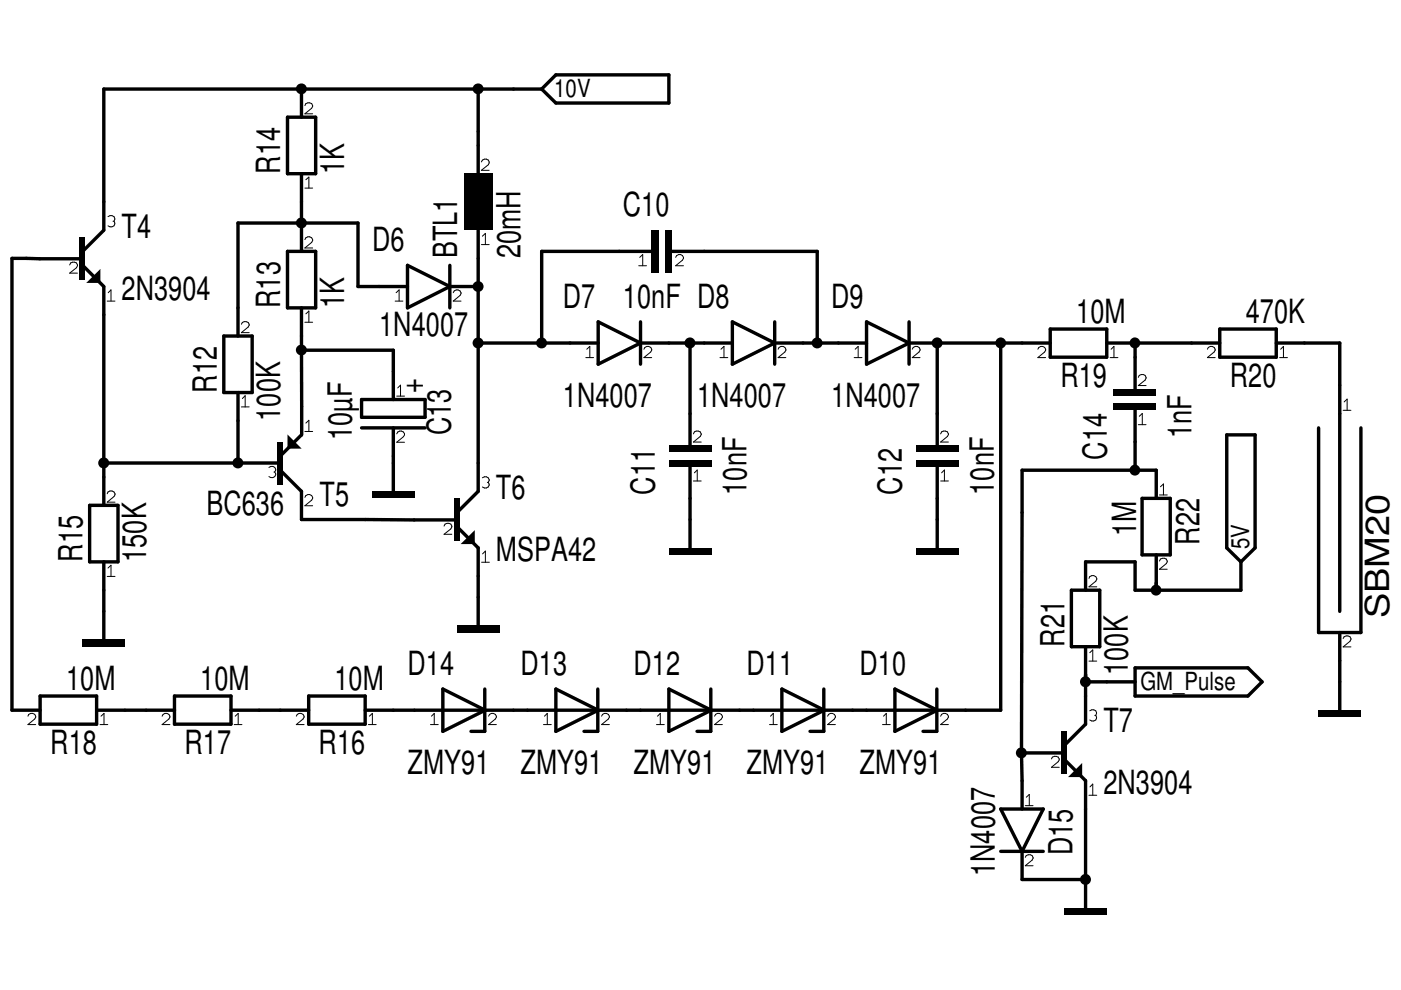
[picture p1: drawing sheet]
<svg xmlns="http://www.w3.org/2000/svg" width="297mm" height="210mm" viewBox="0 0 297 210" stroke-linecap="round" stroke-linejoin="round" font-family="sans-serif">
<g fill="none" stroke="#000" stroke-width=".72">
<path d="M63.9 18.9v5.9M101.4 18.9v17.9M114.8 18.9h-92.8v29.9M117.9 15.9h23.9v5.9h-23.9l-3.1-2.9zM61 24.8h5.9v12h-5.9zM63.9 36.8v16.5M17.4 54.9l-14.9-.1v95.8h6M17.5 56.3l4.5 4.4M22 48.8l-4.5 4.5M61 53.3h5.9v12h-5.9zM86.4 56.3l9 4.4-9 4.6zM95.4 56.3v9"/>
<path d="M101.4 48.8v55.4l-4.5 4.5M138 53.3h-23.2v19.4M142.5 53.3h30.8v19.4M22 60.8v46.3M47.5 71.2h6v12h-6zM63.9 74.3h19.5v10.4M63.9 65.3v9M63.9 74.3l.1 17.9M86.4 60.7h-10.5v-13.4h-25.4v23.9M95.4 60.7h6M101.4 72.7h25.4M126.8 68.2l9 4.5-9 4.5z"/>
<path d="M135.8 72.7h19.5M135.8 68.2v9M146.3 72.7v21.7M155.3 68.2l8.9 4.5-8.9 4.5zM164.2 72.7h19.5M164.2 68.2v9M183.7 68.2l9 4.5-9 4.5zM192.7 72.7h30M192.7 68.2v9M198.7 72.7v21.7M212.2 72.7v77.9h-134.8M222.7 69.8h12v5.9h-12z"/>
<path d="M234.7 72.7h23.9M240.7 72.7v9.8M258.6 69.8h12v5.9h-12zM270.6 72.7h13.5v56.9M22 98.2h37.4M50.5 83.2v15M59.4 99.7l4.5 4.5v6h32.9M63.9 92.2l-4.5 4.5M76.7 90.7h13.4M76.7 84.7h13.4v3.8h-13.4zM83.4 90.7v13.5M146.3 98.9v17.3"/>
<path d="M198.7 98.9v17.3M240.7 87v12.7M260.1 92.2h6v24l-3 2.9-3-2.9zM279.6 90.7v43.4h8.9v-43.4M19 107.1h6v12h-6zM22 119.1v16.5M96.9 111.7l4.5 4.5v16.4M242.1 105.7h6v11.9h-6zM245.1 105.7v-6h-28.4l-.1 59.9M245.1 117.6v7.5M263.1 119.1v6h-22.4v-6h-10.5v6M227.2 125.1h6v12h-6z"/>
<path d="M230.2 137.1v16.4l-4.5 4.5M284.1 134.1v16.5M8.5 147.6h12v5.9h-12zM20.5 150.6h16.5M37 147.6h12v5.9h-12zM49 150.6h16.4M65.4 147.6h12v5.9h-12zM93.9 146.1l9 4.5-9 4.5zM102.8 146.1v9h-2.9M117.9 146.1l8.9 4.5-8.9 4.5zM126.7 146.1v9h-2.9M141.8 146.1l9 4.5-9 4.5z"/>
<path d="M150.7 146.1v9h-2.9M165.8 146.1l8.9 4.5-8.9 4.5zM174.7 146.1v9h-3M189.7 146.1l9 4.5-9 4.5zM198.6 146.1v9h-2.9M216.6 159.6l.1 11.9M216.6 159.6h8.9M230.2 144.6h10.5M240.7 141.6h23.9l3 3-3 3h-23.9zM212.2 171.5h9l-4.5 9zM225.7 161l4.5 4.5v27M212.2 180.5h9"/>
<path d="M216.7 180.5v6h13.5"/>
</g>
<g fill="none" stroke="#000" stroke-width=".21">
<path d="M64.6 22.4a.84 .84 0 0 1 .9-.6 .84 .84 0 0 1 .8 .8l-.2 .3-1.5 1.2h1.7M64.6 39.9h1.7M64.9 38.1l.6-.6v2.4M102.1 34.3a.84 .84 0 0 1 .9-.6 .84 .84 0 0 1 .7 .8l-.2 .4-1.4 1.2h1.6M14.8 56.2a.79 .79 0 0 1 1-.6 .79 .79 0 0 1 .4 1.2l-1.4 1.1h1.6M22.9 45.9a.84 .84 0 0 1 .9-.2 .84 .84 0 0 1 .5 .8l-.1 .4M24 46.9h.2M24.2 46.9l.1 .6a.87 .87 0 0 1-1.4 .4M64.6 50.8a.84 .84 0 0 1 1-.6 .84 .84 0 0 1 .7 .8l-.2 .4-1.5 1.2h1.7M102.1 51.9h1.6M102.3 50.1l.6-.6v2.4M135.4 56.3h1.7"/>
<path d="M135.6 54.6l.7-.6v2.3M143.3 54.6a.84 .84 0 0 1 .9-.7 .84 .84 0 0 1 .7 .9l-.2 .4-1.4 1.1h1.6M22.7 63.8h1.7M22.9 62.1l.6-.6v2.3M51.2 68.7a.85 .85 0 0 1 .9-.5 .85 .85 0 0 1 .7 .8l-.2 .3-1.4 1.2h1.6M64.6 68.3h1.7M64.9 66.5l.6-.5v2.3M83.8 63.8h1.6M84 62.1l.6-.6v2.3M96.1 62.1a.84 .84 0 0 1 .9-.7 .84 .84 0 0 1 .7 .9l-.2 .4-1.4 1.1h1.6M124.2 75.8h1.7M124.4 74l.6-.6v2.4"/>
<path d="M136.5 74a.84 .84 0 0 1 .9-.6 .84 .84 0 0 1 .8 .9l-.2 .3-1.5 1.2h1.7M152.7 75.8h1.6M152.9 74l.6-.6v2.4M165 74a.84 .84 0 0 1 .9-.6 .84 .84 0 0 1 .7 .9l-.2 .3-1.4 1.2h1.6M181.1 75.8h1.6M181.3 74l.6-.6v2.4M193.4 74a.84 .84 0 0 1 .9-.6 .84 .84 0 0 1 .8 .9l-.2 .3-1.5 1.2h1.7M220 74a.84 .84 0 0 1 1-.6 .84 .84 0 0 1 .7 .9l-.2 .3-1.5 1.2h1.7M235.4 75.8h1.6M235.6 74l.6-.6v2.4M256 74a.84 .84 0 0 1 .9-.6 .84 .84 0 0 1 .7 .9l-.2 .3-1.4 1.2h1.6M271.3 75.8h1.7"/>
<path d="M271.5 74l.6-.6v2.4M51.2 86.3h1.6M51.4 84.5l.6-.6v2.4M57 99.1a.84 .84 0 0 1 .9-.2 .84 .84 0 0 1 .6 .8l-.3 .4M64.6 91.5h1.7M64.9 89.7l.6-.6v2.4M84.1 92a.84 .84 0 0 1 .9-.6 .84 .84 0 0 1 .8 .8l-.2 .4-1.5 1.2h1.7M84.1 84h1.7M84.3 82.3l.6-.6v2.3M147 92a.84 .84 0 0 1 .9-.6 .84 .84 0 0 1 .8 .8l-.2 .3-1.5 1.2h1.7M199.4 92a.84 .84 0 0 1 .9-.6 .84 .84 0 0 1 .8 .8l-.2 .3-1.5 1.2h1.7M241.3 80a.79 .79 0 0 1 1.1-.6 .79 .79 0 0 1 .4 1.2l-1.5 1.1h1.7"/>
<path d="M241.3 90h1.7M241.6 88.3l.6-.6v2.3M284.8 87h1.6M285 85.2l.6-.6v2.4M22.7 104.7a.84 .84 0 0 1 .9-.6 .84 .84 0 0 1 .8 .8l-.2 .4-1.5 1.2h1.7M58.1 100.1h.1M58.2 100.1l.3 .4a.83 .83 0 0 1-.6 .8 .83 .83 0 0 1-.9-.3M64.6 105.5a.84 .84 0 0 1 1-.7 .84 .84 0 0 1 .7 .9l-.2 .3-1.5 1.2h1.7M94.1 111.5a.79 .79 0 0 1 1.1-.5 .79 .79 0 0 1 .4 1.1l-1.5 1.2h1.7M102.1 119.2h1.7M102.3 101.3a.84 .84 0 0 1 .9-.2 .84 .84 0 0 1 .5 .8l-.2 .4M102.3 117.4l.6-.6v2.4"/>
<path d="M103.3 102.3h.2M103.5 102.3l.2 .4a.83 .83 0 0 1-.5 .8 .83 .83 0 0 1-.9-.2M147 102h1.7M147.2 100.2l.6-.5v2.3M199.4 102h1.7M199.6 100.2l.6-.5v2.3M245.8 119a.84 .84 0 0 1 .9-.7 .84 .84 0 0 1 .8 .8l-.2 .4-1.5 1.2h1.7M245.8 104.9h1.7M246 103.2l.7-.6v2.3M22.7 122.2h1.7M22.9 120.4l.6-.6v2.4M230.9 122.6a.84 .84 0 0 1 .9-.6 .84 .84 0 0 1 .7 .9l-.2 .3-1.4 1.2h1.6"/>
<path d="M231.1 138.4l.6-.6v2.4M284.8 135.4a.85 .85 0 0 1 .9-.6 .85 .85 0 0 1 .7 .8l-.2 .4-1.4 1.2h1.6M5.9 151.8a.84 .84 0 0 1 .9-.6 .84 .84 0 0 1 .8 .9l-.2 .3-1.5 1.2h1.7M21.2 153.6h1.7M21.4 151.8l.7-.5v2.3M34.4 151.8a.79 .79 0 0 1 1-.5 .79 .79 0 0 1 .4 1.1l-1.4 1.2h1.6M49.7 153.6h1.6M49.9 151.8l.6-.5v2.3M62.8 151.8a.79 .79 0 0 1 1.1-.5 .79 .79 0 0 1 .4 1.1l-1.5 1.2h1.7M78.1 153.6h1.7M78.3 151.8l.6-.5v2.3M91.3 153.6h1.6"/>
<path d="M91.5 151.8l.6-.5v2.3M103.6 151.8a.79 .79 0 0 1 1.1-.5 .79 .79 0 0 1 .3 1.1l-1.4 1.2h1.6M115.2 153.6h1.7M115.4 151.8l.6-.5v2.3M127.5 151.8a.79 .79 0 0 1 1.1-.5 .79 .79 0 0 1 .4 1.1l-1.5 1.2h1.7M139.2 153.6h1.6M139.4 151.8l.6-.5v2.3M151.5 151.8a.79 .79 0 0 1 1.1-.5 .79 .79 0 0 1 .3 1.1l-1.4 1.2h1.7M163.1 153.6h1.7M163.4 151.8l.6-.5v2.3M175.5 151.8a.79 .79 0 0 1 1-.5 .79 .79 0 0 1 .4 1.1l-1.4 1.2h1.6M187.1 153.6h1.7"/>
<path d="M187.3 151.8l.6-.5v2.3M199.4 151.8a.79 .79 0 0 1 1.1-.5 .79 .79 0 0 1 .4 1.1l-1.5 1.2h1.7M230.9 140.2h1.6M231.1 150.7a.84 .84 0 0 1 .9-.2 .84 .84 0 0 1 .5 .8l-.2 .4M232.1 151.7h.2M232.3 151.7l.2 .6a.87 .87 0 0 1-1.4 .4M217.4 170.8h1.6M217.6 169l.6-.6v2.4M222.9 160.9a.85 .85 0 0 1 .9-.6 .85 .85 0 0 1 .8 .8l-.2 .4-1.5 1.2h1.7M230.9 168.6h1.6M231.1 166.8l.6-.6v2.4M217.4 181.8a.85 .85 0 0 1 .9-.6 .85 .85 0 0 1 .7 .8l-.2 .4-1.4 1.2h1.6"/>
</g>
<g fill="#000">
<path d="M18.3 60l3-3v3zM61 92.1l3 3h-3zM97.7 115.4l3-3v3zM226.4 164.8l3-3v3z"/>
<path d="M98.4 36.8h5.9v12h-5.9z" fill-rule="evenodd"/>
<path d="M16.8 50.3h1.2v9h-1.2z" fill-rule="evenodd"/>
<path d="M138 48.8h1.6v9h-1.6z" fill-rule="evenodd"/>
<path d="M141.1 48.8h1.4v9h-1.4z" fill-rule="evenodd"/>
<path d="M58.8 93.7h1.1v9h-1.1z" fill-rule="evenodd"/>
<path d="M141.8 94.4h9v1.5h-9z" fill-rule="evenodd"/>
<path d="M141.8 97.5h9v1.4h-9z" fill-rule="evenodd"/>
<path d="M194.2 94.4h9v1.5h-9z" fill-rule="evenodd"/>
<path d="M194.2 97.5h9v1.4h-9z" fill-rule="evenodd"/>
<path d="M236.1 82.5h9v1.4h-9z" fill-rule="evenodd"/>
<path d="M236.1 85.5h9v1.5h-9z" fill-rule="evenodd"/>
<path d="M78.9 104.2h9v1.5h-9z" fill-rule="evenodd"/>
<path d="M96.2 105.7h1.2v8.9h-1.2z" fill-rule="evenodd"/>
<path d="M141.8 116.2h9v1.4h-9z" fill-rule="evenodd"/>
<path d="M194.2 116.2h9v1.4h-9z" fill-rule="evenodd"/>
<path d="M17.5 135.6h9v1.5h-9z" fill-rule="evenodd"/>
<path d="M96.9 132.6h9v1.5h-9z" fill-rule="evenodd"/>
<path d="M225 155.1h1.2v8.9h-1.2z" fill-rule="evenodd"/>
<path d="M279.6 150.6h8.9v1.5h-8.9z" fill-rule="evenodd"/>
<path d="M225.7 192.5h9v1.5h-9z" fill-rule="evenodd"/>
<circle cx="63.9" cy="18.8" r="1.15"/>
<circle cx="101.4" cy="18.8" r="1.15"/>
<circle cx="63.9" cy="47.3" r="1.16"/>
<circle cx="63.9" cy="74.2" r="1.15"/>
<circle cx="101.4" cy="72.7" r="1.16"/>
<circle cx="101.4" cy="60.8" r="1.15"/>
<circle cx="114.8" cy="72.7" r="1.16"/>
<circle cx="146.3" cy="72.7" r="1.16"/>
<circle cx="173.2" cy="72.7" r="1.16"/>
<circle cx="198.7" cy="72.7" r="1.16"/>
<circle cx="212.2" cy="72.7" r="1.16"/>
<circle cx="240.6" cy="72.7" r="1.16"/>
<circle cx="22" cy="98.2" r="1.16"/>
<circle cx="50.4" cy="98.2" r="1.16"/>
<circle cx="240.6" cy="99.7" r="1.16"/>
<circle cx="245.1" cy="125.1" r="1.16"/>
<circle cx="216.6" cy="159.6" r="1.16"/>
<circle cx="230.1" cy="144.6" r="1.16"/>
<circle cx="230.1" cy="186.5" r="1.16"/>
</g>
<g font-size="7.1">
<text x="59.4" y="36.8" transform="rotate(-90 59.4 36.8)">R14</text>
<text x="72.9" y="36.8" transform="rotate(-90 72.9 36.8)">1K</text>
<text x="132.1" y="45.8">C10</text>
<text x="25.8" y="50.4">T4</text>
<text x="78.9" y="53.3">D6</text>
<text x="96.9" y="54.8" transform="rotate(-90 96.9 54.8)">BTL1</text>
<text x="110.4" y="54.8" transform="rotate(-90 110.4 54.8)">20mH</text>
<text x="25.8" y="63.5">2N3904</text>
<text x="59.4" y="65.3" transform="rotate(-90 59.4 65.3)">R13</text>
<text x="72.9" y="65.3" transform="rotate(-90 72.9 65.3)">1K</text>
<text x="119.3" y="65.3">D7</text>
<text x="132.1" y="65.3">10nF D8</text>
<text x="176.2" y="65.3">D9</text>
<text x="80.4" y="71.2">1N4007</text>
<text x="228.2" y="68.5">10M</text>
<text x="264.1" y="68.5">470K</text>
<text x="46" y="83.2" transform="rotate(-90 46 83.2)">R12</text>
<text x="89.6" y="83.4" transform="rotate(-90 89.6 83.4)">+</text>
<text x="224.8" y="82">R19</text>
<text x="260.8" y="82">R20</text>
<text x="59.4" y="89.2" transform="rotate(-90 59.4 89.2)">100K</text>
<text x="119.3" y="86.2">1N4007</text>
<text x="147.8" y="86.2">1N4007</text>
<text x="176.2" y="86.2">1N4007</text>
<text x="74.6" y="93.3" transform="rotate(-90 74.6 93.3)">10µF</text>
<text x="95.6" y="92.3" transform="rotate(-90 95.6 92.3)">C13</text>
<text x="252.6" y="93" transform="rotate(-90 252.6 93)">1nF</text>
<text x="234.7" y="97.5" transform="rotate(-90 234.7 97.5)">C14</text>
<text x="67.7" y="107.3">T5</text>
<text x="105.2" y="105.7">T6</text>
<text x="138.8" y="104.9" transform="rotate(-90 138.8 104.9)">C11</text>
<text x="158.3" y="104.9" transform="rotate(-90 158.3 104.9)">10nF</text>
<text x="191.2" y="104.9" transform="rotate(-90 191.2 104.9)">C12</text>
<text x="210.7" y="104.9" transform="rotate(-90 210.7 104.9)">10nF</text>
<text x="43.8" y="109.1">BC636</text>
<text x="240.9" y="113.7" transform="rotate(-90 240.9 113.7)">1M</text>
<text x="17.5" y="119.1" transform="rotate(-90 17.5 119.1)">R15</text>
<text x="31" y="119.1" transform="rotate(-90 31 119.1)">150K</text>
<text x="105.2" y="118.9">MSPA42</text>
<text x="254.3" y="115.5" transform="rotate(-90 254.3 115.5)">R22</text>
<text x="294.6" y="131.1" transform="rotate(-90 294.6 131.1)">SBM20</text>
<text x="225.7" y="137.1" transform="rotate(-90 225.7 137.1)">R21</text>
<text x="86.4" y="143.1">D14</text>
<text x="110.4" y="143.1">D13</text>
<text x="134.3" y="143.1">D12</text>
<text x="158.3" y="143.1">D11</text>
<text x="182.2" y="143.1">D10</text>
<text x="239.1" y="143.1" transform="rotate(-90 239.1 143.1)">100K</text>
<text x="14" y="146.3">10M</text>
<text x="42.5" y="146.3">10M</text>
<text x="70.9" y="146.3">10M</text>
<text x="233.9" y="155.2">T7</text>
<text x="10.7" y="159.8">R18</text>
<text x="39.1" y="159.8">R17</text>
<text x="67.6" y="159.8">R16</text>
<text x="86.4" y="164">ZMY91</text>
<text x="110.4" y="164">ZMY91</text>
<text x="134.3" y="164">ZMY91</text>
<text x="158.3" y="164">ZMY91</text>
<text x="182.2" y="164">ZMY91</text>
<text x="233.9" y="168.3">2N3904</text>
<text x="210.9" y="185.8" transform="rotate(-90 210.9 185.8)">1N4007</text>
<text x="227.4" y="181.4" transform="rotate(-90 227.4 181.4)">D15</text>
</g>
<g font-size="5.3">
<text x="117.5" y="20.6">10V</text>
<text x="264.9" y="116.5" transform="rotate(-90 264.9 116.5)">5V</text>
<text x="241.8" y="146.3">GM_Pulse</text>
</g>
</svg>
